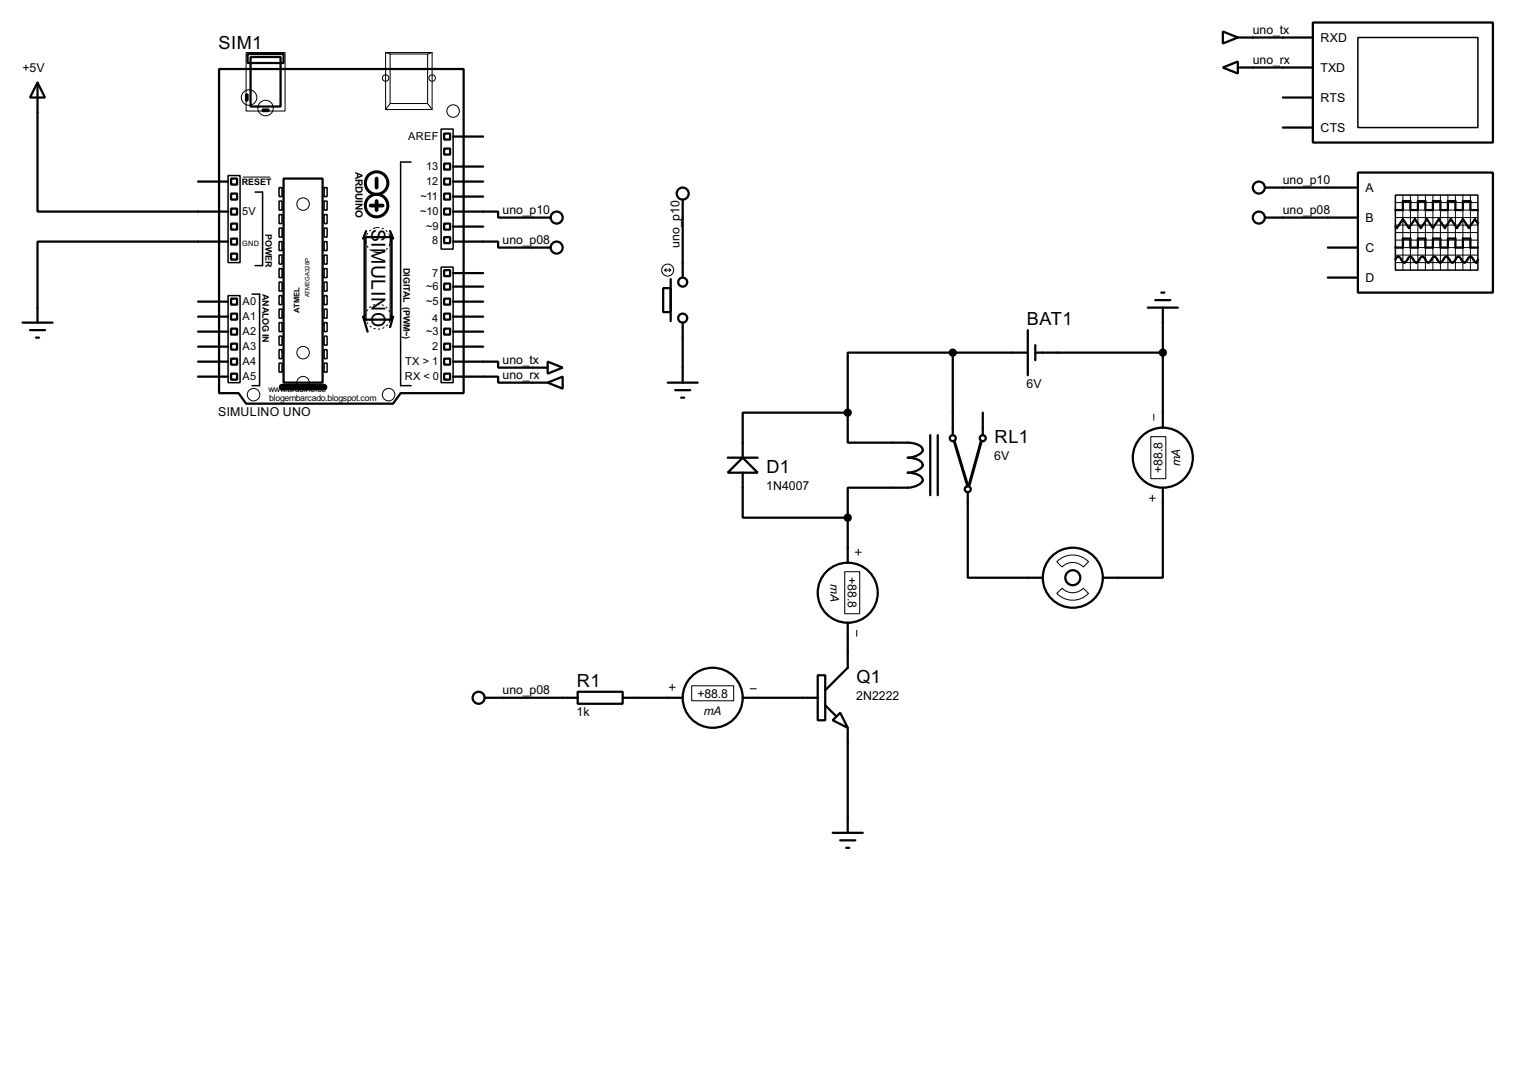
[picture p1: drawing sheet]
<svg xmlns="http://www.w3.org/2000/svg" width="256mm" height="180mm" viewBox="0 0 256 180" stroke-linecap="round" stroke-linejoin="round" font-family="sans-serif">
<g fill="none" stroke="#000" stroke-width=".38">
<path d="M6.3 14l1.3 2.5h-2.5zM6.3 14v21.8h32.3M37.1 11.7h41.4v54.8h-10.7l-1.3 1.8h-24.8l-1.3-1.8h-3.3zM41.7 16h.2v1h-.2zM41.9 9.1h6.1v1.6h-6.1zM42.4 9.7h5.1v8.3h-5.1zM44.4 18.5h1.1v.3h-1.1zM207 11.4l2.5-1v2zM207 5.3l2.5 1-2.5 1.1zM209.5 11.4h12.7M209.5 6.3h12.7M217.2 16.5h5"/>
<path d="M222.2 3.8h30.5v20.3h-30.5zM33.5 30.7h5.1M39.1 30.2h1v1h-1zM39.1 32.8h1v1h-1zM39.1 35.3h1v1h-1zM39.1 37.8h1v1.1h-1zM48 30.2h6.6v34.6h-6.6zM62 39.1l-.5 1.3M66 39.1l.5 1.3M75.2 22.6h1v1h-1zM75.2 27.7h1v1h-1zM75.2 30.2h1v1h-1z"/>
<path d="M75.2 32.8h1v1h-1zM75.2 35.3h1v1h-1zM75.2 37.8h1v1.1h-1zM75.2 25.1h1v1.1h-1zM76.7 35.8h7.6v1h8.9M76.7 38.4h5.1M76.7 33.3h5.1M76.7 30.7h5.1M76.7 28.2h5.1M76.7 23.1h5.1M115.6 33.8v13.2M214.1 31.7h15.8"/>
<path d="M214.1 36.8h15.8M217.2 21.6h5M229.9 29.2h22.8v20.3h-22.8zM236.2 35.6h1.3v-1.6h1.3v1.6h1.2v-1.6h1.3v1.6h1.3v-1.6h1.2v1.6h1.3v-1.6h1.3v1.6h1.2v-1.6h1.3v1.6h1.3M250.2 37.8l-.5-.7-1 1.5-1.1-1.5-1 1.5-1-1.5-1 1.5-1-1.5-1 1.5-1-1.5-1.1 1.5-1-1.5-1 1.5-1-1.5-1 1.5-.3-.2M3.8 54.6h5.1M5.1 55.9h2.5M6.1 57.1h.5M33.5 58.7h5.1M33.5 56.1h5.1M33.5 53.6h5.1M33.5 51.1h5.1"/>
<path d="M38.6 40.9h-32.3v13.7M39.1 40.4h1v1h-1zM39.1 42.9h1v1h-1zM39.1 50.5h1v1.1h-1zM39.1 53.1h1v1h-1zM39.1 55.6h1v1h-1zM39.1 58.2h1v1h-1zM61.5 53.6l.7 2.5M61.7 40.1h4.6v14h-4.6zM66.5 53.6l-.5 1.8M75.2 40.1h1v1h-1zM75.2 45.7h1v1h-1z"/>
<path d="M75.2 48h1v1h-1zM75.2 50.5h1v1.1h-1zM75.2 53.1h1v1h-1zM75.2 55.6h1v1h-1zM75.2 58.2h1v1h-1zM76.7 40.9h7.6v1h8.9M76.7 58.7h5.1M76.7 56.1h5.1M76.7 53.6h5.1M76.7 51.1h5.1M76.7 48.5h5.1M76.7 46.2h5.1"/>
<path d="M112.3 48.8h1.2v4h-1.2zM113.5 47.2v7.2M115.6 54.6v10.2M161.3 59.7h-17.8v10.1M161.3 59.7h12.7M161.3 59.7v14M174 55.9v7.6M175.3 59.7h21.5M175.3 58.4v2.6M194.3 52.1h5.1M195.6 50.8h2.5M196.6 49.5h.5"/>
<path d="M196.8 52.1v20.3M224.8 41.9h5.1M224.8 47h5.1M236.2 43.9l.3-.3 .2-.2 .3 .2 .5 .7 .2 .1 .3-.1 .5-.7 .3-.2 .2 .2 .5 .7 .3 .1 .2-.1 .5-.7 .3-.2 .2 .2 .5 .7 .3 .1 .3-.1 .5-.7 .2-.2 .3 .2 .5 .7 .2 .1 .3-.1 .5-.7 .3-.2 .2 .2 .5 .7 .3 .1 .2-.1 .5-.7 .3-.2 .2 .2 .5 .7 .3 .1 .2-.1 .6-.7 .2-.2 .3 .2 .5 .7 .2 .1 .3-.5M236.2 41.9h1.3v-1.5h1.3v1.5h1.2v-1.5h1.3v1.5h1.3v-1.5h1.2v1.5h1.3v-1.5h1.3v1.5h1.2v-1.5h1.3v1.5h1.3M33.5 63.8h5.1M33.5 61.2h5.1M39.1 60.7h1v1h-1zM39.1 63.2h1v1.1h-1zM75.2 60.7h1v1h-1zM75.2 63.2h1v1.1h-1zM76.7 61.2h7.6v1h8.4"/>
<path d="M76.7 63.8h7.6v1h8.4M92.7 61.2l2.5 1-2.5 1zM92.7 64.8l2.5-1v2zM113 64.8h5.1M114.3 66h2.5M115.3 67.3h.5M123.2 77.5h5.1M125.7 77.5l2.6 2.5h-5.1zM143.5 69.8v5.1h7.6a8.5 8.5 0 0 1 4.3 .4 .89 .89 0 0 1 .7 1.2 3.2 3.2 0 0 1-2.4 1 3.2 3.2 0 0 1 2.4 .9 .88 .88 0 0 1-.7 1.2l-1.1 .4h-.6a3.2 3.2 0 0 1 2.4 .9 .88 .88 0 0 1-.7 1.2 7 7 0 0 1-4.3 .4h-7.6v5.1M143.5 69.8h-17.8v7.7M157.5 73.7v10.1M158.7 73.7v10.1"/>
<path d="M166.4 69.8v3.9M125.7 80v7.6h17.8M143.5 87.6v7.6M163.8 83.3v14.5h12.7M196.8 82.5v15.3h-10.1M82 118.1h15.8M97.8 117.1h7.6v2h-7.6zM105.4 118.1h10.2M125.7 118.1h12.7M138.4 114.3h1.3v7.6h-1.3zM139.7 119.4l1.8 1.8M143.5 105.4v7.6l-3.8 3.8"/>
<path d="M141 121.9l1.2-1.3 1.3 2.6zM143.5 123.2v17.8M141 141h5M142.2 142.2h2.6M143.3 143.5h.5"/>
<circle cx="94.2" cy="36.8" r="1.02"/>
<circle cx="115.6" cy="32.8" r="1.02"/>
<circle cx="213.1" cy="31.8" r="1.02"/>
<circle cx="213.1" cy="36.8" r="1.02"/>
<circle cx="94.2" cy="41.9" r="1.02"/>
<circle cx="115.6" cy="53.8" r=".76"/>
<circle cx="115.6" cy="47.8" r=".76"/>
<circle cx="161.3" cy="74.2" r=".51"/>
<circle cx="166.4" cy="74.2" r=".51"/>
<circle cx="196.8" cy="77.5" r="5.1"/>
<circle cx="163.8" cy="82.8" r=".51"/>
<circle cx="181.6" cy="97.8" r="5.1"/>
<circle cx="181.6" cy="97.8" r="1.27"/>
<circle cx="81" cy="118.1" r="1.02"/>
<circle cx="120.6" cy="118.1" r="5.1"/>
<circle cx="143.5" cy="100.3" r="5.1"/>
</g>
<g fill="none" stroke="#000" stroke-width=".25">
<path d="M229.9 6.3h20.3v15.3h-20.3zM38.6 29.7h2v14.7h-2zM43.2 32.5h1.2v12.5h-1.2M47.2 31.7h.6v1.6h-.6zM47.2 34h.6v1.6h-.6zM47.2 36.3h.6v1.5h-.6zM47.2 38.6h.6v1.5h-.6zM54.9 31.7h.5v1.6h-.5zM54.9 34h.5v1.6h-.5zM54.9 36.3h.5v1.5h-.5zM54.9 38.6h.5v1.5h-.5zM69.6 27.4h-1.8v37.9h1.8"/>
<path d="M74.7 21.8h2v20.4h-2zM236.2 33h14v12.7h-14zM38.6 50h2v14.8h-2zM42.7 49.8h1.2v15.5h-1.2M47.2 40.9h.6v1.5h-.6zM47.2 43.2h.6v1.5h-.6zM47.2 45.5h.6v1.5h-.6zM47.2 47.8h.6v1.5h-.6zM47.2 50h.6v1.6h-.6zM47.2 52.3h.6v1.5h-.6zM47.2 54.6h.6v1.5h-.6zM47.2 56.9h.6v1.5h-.6z"/>
<path d="M47.2 59.2h.6v1.5h-.6zM54.9 40.9h.5v1.5h-.5zM54.9 43.2h.5v1.5h-.5zM54.9 45.5h.5v1.5h-.5zM54.9 47.8h.5v1.5h-.5zM54.9 50h.5v1.6h-.5zM54.9 52.3h.5v1.5h-.5zM54.9 54.6h.5v1.5h-.5zM54.9 56.9h.5v1.5h-.5zM54.9 59.2h.5v1.5h-.5zM74.7 45.2h2v19.6h-2zM47.2 61.5h.6v1.5h-.6z"/>
<path d="M54.9 61.5h.5v1.5h-.5z"/>
</g>
<g fill="none" stroke="#fff" stroke-width=".17">
<circle cx="64" cy="40.6" r="2.12"/>
<circle cx="64" cy="53.6" r="2.12"/>
</g>
<circle cx="64" cy="40.6" r="2.12" fill="none" stroke="#000" stroke-width=".17" stroke-dasharray="1 .5 .3 .5 .3 .5"/>
<circle cx="64" cy="53.6" r="2.12" fill="none" stroke="#000" stroke-width=".17" stroke-dasharray=".3 .5"/>
<g fill="none" stroke="#000" stroke-width=".17">
<path d="M41.7 8.9h6.6v9.9h-6.6zM65.3 8.9h7.9v9.6h-7.9zM65.3 8.9l.7 .2M66 9.1h6.4v8.4h-6.4zM66 17.5l-.7 1M72.4 17.5l.8 1M73.2 8.9l-.8 .2M41.1 30h4.6M62 39.9v14.5M66 39.9v14.5M236.2 36.8h14M236.2 34.3h14"/>
<path d="M236.2 35.6h14M236.2 38.1h14M236.2 39.4h14M237.5 33v12.7M238.8 33v12.7M240 33v12.7M241.3 33v12.7M242.6 33v12.7M243.8 33v12.7M245.1 33v12.7M246.4 33v12.7M247.6 33v12.7"/>
<path d="M248.9 33v12.7M112.5 45.7h1M112.5 45.7l.3 .3M112.8 45.5l-.3 .2M113.3 45.5l.2 .2M113.5 45.7l-.2 .3M236.2 40.6h14M236.2 41.9h14M236.2 43.2h14M236.2 44.4h14M194.8 73.9h2.6v7.1h-2.6zM195.3 70.1v1"/>
<path d="M143 96.8h2.5v7.1h-2.5zM144.8 93.5h1M145.3 93v1M178.9 95.1a3.7 3.7 0 0 1 5.4 0l-.9 .9a2.51 2.51 0 0 0-3.6 0zM179.8 99.6a2.51 2.51 0 0 0 3.6 0l.9 .9a3.7 3.7 0 0 1-5.4 0zM194.6 84.3h1M195.1 83.8v1M113.3 116.3h1M113.8 115.8v1M117.1 116.1h7.1v2.5h-7.1zM127 116.6h1M145 106.7v1"/>
<circle cx="42.2" cy="16.5" r="1.31"/>
<circle cx="45" cy="18.3" r="1.31"/>
<circle cx="65.3" cy="13.2" r=".55"/>
<circle cx="73.2" cy="13.2" r=".55"/>
<circle cx="76.7" cy="18.8" r="1.06"/>
<circle cx="51.3" cy="34.5" r="1.06"/>
<circle cx="51.3" cy="59.7" r="1.06"/>
<circle cx="113" cy="45.7" r="1.02"/>
<circle cx="42.9" cy="66.8" r="1.06"/>
<circle cx="51.3" cy="64.8" r="1.06"/>
<circle cx="65.8" cy="66.8" r="1.06"/>
</g>
<g fill="none" stroke="#000" stroke-width=".51">
<path d="M161.5 74.7l2.3 7.6M166.1 74.7l-2 7.3"/>
<circle cx="63.8" cy="34.8" r="1.91"/>
<circle cx="63.8" cy="31" r="1.91"/>
</g>
<path d="M62.7 34.8h2.1M63.8 30.2v1.5M63.8 34v1.6" fill="none" stroke="#000" stroke-width=".63"/>
<path d="M47.8 65.5h7.1" fill="none" stroke="#000" stroke-width="1.1"/>
<g fill="#000" stroke="#000" stroke-width=".38">
<circle cx="161.3" cy="59.7" r=".51"/>
<circle cx="196.8" cy="59.7" r=".51"/>
<circle cx="143.5" cy="69.8" r=".51"/>
<circle cx="143.5" cy="87.6" r=".51"/>
</g>
<g font-size="3.7">
<text x="62.9" y="38.7" transform="rotate(90 62.9 38.7)">S</text>
<text x="62.9" y="41" transform="rotate(90 62.9 41)">IMULINO</text>
</g>
<g font-size="3.4">
<text x="37" y="8.2">SIM1</text>
<text x="173.8" y="55.1">BAT1</text>
<text x="168.4" y="75">RL1</text>
<text x="129.8" y="80.1">D1</text>
<text x="97.7" y="116.2">R1</text>
<text x="145" y="115.6">Q1</text>
</g>
<g font-size="2.3">
<text x="212.1" y="5.8">uno_tx</text>
<text x="212.1" y="10.9">uno_rx</text>
<text x="223.6" y="7.1">RXD</text>
<text x="3.8" y="12.1">+5V</text>
<text x="223.6" y="17.2">RTS</text>
<text x="223.6" y="12.1">TXD</text>
<text x="223.6" y="22.3">CTS</text>
<text x="217.2" y="31.2">uno_p10</text>
<text x="231.2" y="32.5">A</text>
<text x="85.1" y="41.4">uno_p08</text>
<text x="85.1" y="36.3">uno_p10</text>
<text x="115" y="41.9" transform="rotate(-90 115 41.9)">uno_p10</text>
<text x="217.2" y="36.3">uno_p08</text>
<text x="231.2" y="37.5">B</text>
<text x="231.2" y="42.6">C</text>
<text x="231.2" y="47.7">D</text>
<text x="85.1" y="61.7">uno_tx</text>
<text x="85.1" y="64.2">uno_rx</text>
<text x="173.8" y="65.6">6V</text>
<text x="37" y="70.4">SIMULINO UNO</text>
<text x="168.3" y="77.9">6V</text>
<text x="129.7" y="83">1N4007</text>
<text x="196.8" y="80.1" transform="rotate(-90 196.8 80.1)">+88.8</text>
<text x="143.6" y="97.7" transform="rotate(90 143.6 97.7)">+88.8</text>
<text x="85.1" y="117.5">uno_p08</text>
<text x="118.1" y="118.1">+88.8</text>
<text x="144.9" y="118.5">2N2222</text>
<text x="97.6" y="121.2">1k</text>
</g>
<g font-size="2.2">
<text x="199.8" y="79" transform="rotate(-90 199.8 79)">mA</text>
<text x="140.6" y="98.8" transform="rotate(90 140.6 98.8)">mA</text>
<text x="119.2" y="121">mA</text>
</g>
<g font-size="2.1">
<text x="69.1" y="23.7">AREF</text>
<text x="72.1" y="28.8">13</text>
<text x="71.2" y="33.9">~11</text>
<text x="72.1" y="31.3">12</text>
<text x="41" y="36.4">5V</text>
<text x="71.1" y="36.4">~10</text>
<text x="72.1" y="38.9">~9</text>
<text x="73.2" y="41.2">8</text>
<text x="73.2" y="46.8">7</text>
<text x="41.1" y="51.6">A0</text>
<text x="72.1" y="49.1">~6</text>
<text x="72.1" y="51.6">~5</text>
<text x="41.1" y="54.2">A1</text>
<text x="41.1" y="56.7">A2</text>
<text x="41.1" y="59.3">A3</text>
<text x="72.1" y="56.7">~3</text>
<text x="73.2" y="54.4">4</text>
<text x="73.2" y="59.3">2</text>
<text x="41.1" y="61.8">A4</text>
<text x="41.1" y="64.3">A5</text>
<text x="68.5" y="64.3">RX &lt; 0</text>
<text x="68.6" y="61.8">TX &gt; 1</text>
</g>
<text font-size="1.9" x="60.2" y="29.2" transform="rotate(90 60.2 29.2)">ARDUINO</text>
<g font-size="1.7">
<text x="40.9" y="31.2">RESET</text>
<text x="45" y="39.6" transform="rotate(90 45 39.6)">POWER</text>
<text x="68.3" y="45.3" transform="rotate(90 68.3 45.3)">DIGITAL (PWM~)</text>
<text x="44.4" y="49.8" transform="rotate(90 44.4 49.8)">ANALOG IN</text>
<text x="45.5" y="66.3">www.arduino.cc</text>
<text x="45.6" y="67.8">blogembarcado.blogspot.com</text>
</g>
<g font-size="1.4">
<text x="41" y="41.6">GND</text>
<text x="50.7" y="52.9" transform="rotate(-90 50.7 52.9)">ATMEL</text>
</g>
<text font-size="1.1" x="52.4" y="50.3" transform="rotate(-90 52.4 50.3)">ATMEGA328P</text>
</svg>
